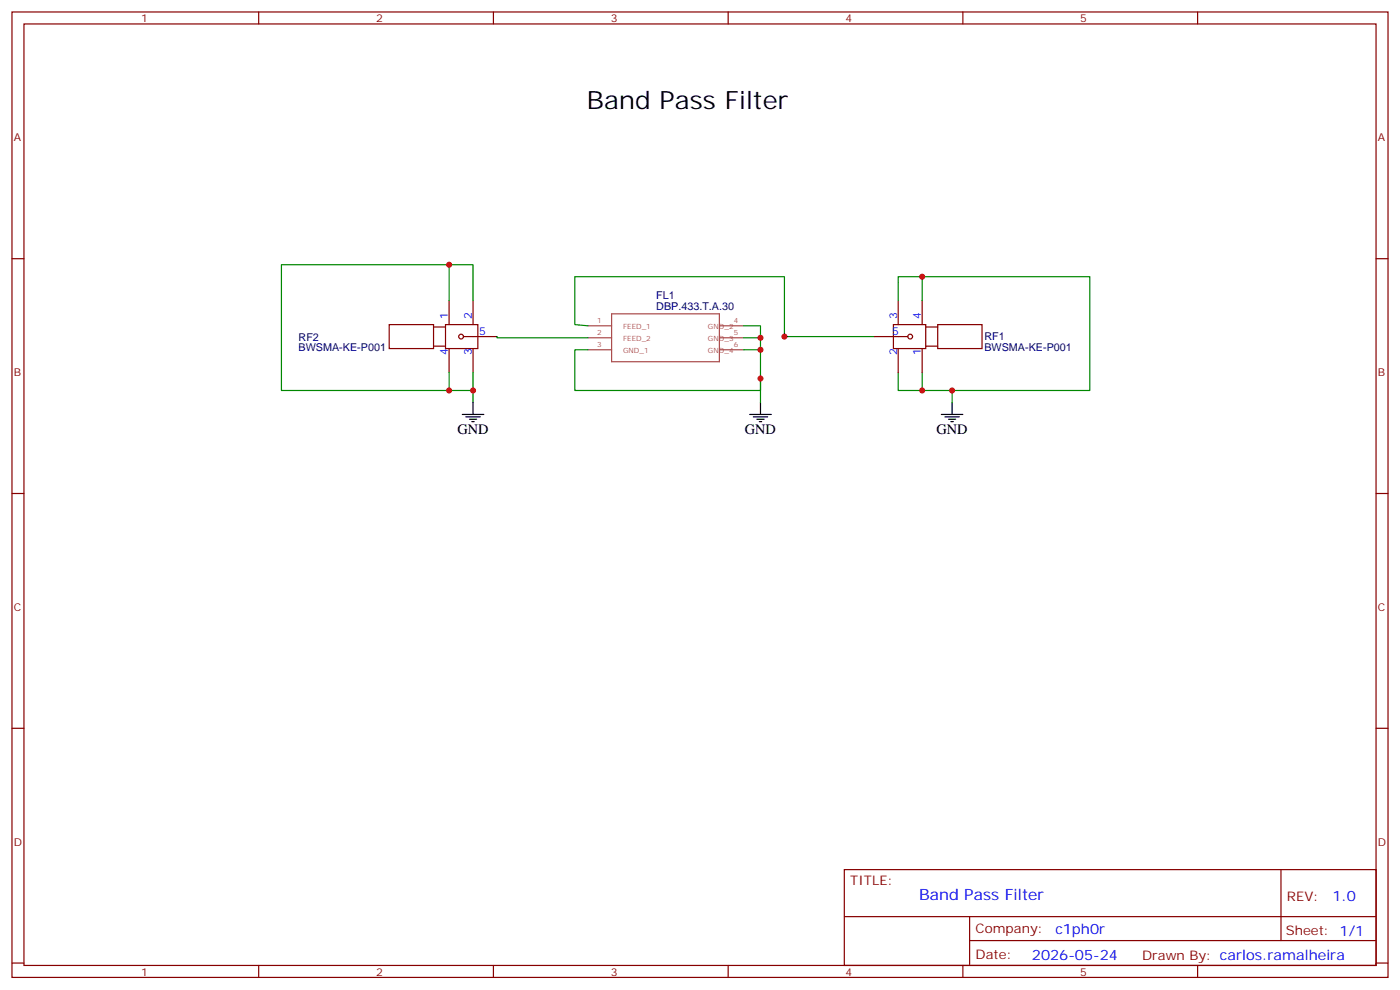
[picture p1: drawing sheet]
<svg xmlns="http://www.w3.org/2000/svg" width="412mm" height="292mm" viewBox="0 0 412 292" stroke-linecap="round" stroke-linejoin="round" font-family="sans-serif">
<g fill="none" stroke="#870000" stroke-width=".35">
<path d="M3.5 3.5h405.4v284.4h-405.4zM7.1 7.1h398.2v277.2h-398.2zM76.2 3.5v3.6M145.3 3.5v3.6M214.5 3.5v3.6M283.6 3.5v3.6M352.8 3.5v3.6M3.5 76.2h3.6M405.3 76.2h3.6M114.7 95.6h13v7.1h-13zM127.7 96.3h3.5M131.2 95.6h9.6v7.1h-9.6z"/>
<path d="M132.3 88.5v7.1M136.5 99.1h9.9M139.3 88.5v7.1M257.5 99.1h9.9M263.2 95.6h9.5v7.1h-9.5zM264.6 88.5v7.1M271.6 88.5v7.1M272.7 96.3h3.5M276.2 95.6h13.1v7.1h-13.1zM127.7 102h3.5M132.3 102.7v7M139.3 102.7v7"/>
<path d="M264.6 102.7v7M271.6 102.7v7M272.7 102h3.5M3.5 145.3h3.6M405.3 145.3h3.6M3.5 214.5h3.6M405.3 214.5h3.6M248.7 256.1h156.6v28.2h-156.6zM377.3 256.1v20.9M248.7 270h156.5M285.6 277h119.6M285.6 270v14.1"/>
<path d="M3.5 283.6h3.6M76.2 284.3v3.6M145.3 284.3v3.6M214.5 284.3v3.6M283.6 284.3v3.6M352.8 284.3v3.6M405.3 283.6h3.6"/>
<circle cx="135.8" cy="99.1" r=".71"/>
<circle cx="268.1" cy="99.1" r=".71"/>
</g>
<path d="M173.2 96h7M173.2 99.5h7M180.2 92.4h31.7v14.1h-31.7zM212.1 96h7M212.1 99.5h7M173.2 103h7M212.1 103h7" fill="none" stroke="#a64a4a" stroke-width=".35"/>
<g fill="none" stroke="#000" stroke-width=".35">
<path d="M139.3 118.5v3.6M224 118.5v3.6M280.5 118.5v3.6M136.2 122.1h6.3M137.2 122.8h4.3M138.3 123.5h2.1M139 124.2h.7M220.8 122.1h6.4M221.9 122.8h4.2M223 123.5h2.1M223.7 124.2h.7M277.3 122.1h6.3"/>
<path d="M278.3 122.8h4.3M279.4 123.5h2.1M280.1 124.2h.7"/>
</g>
<g fill="none" stroke="#008700" stroke-width=".35">
<path d="M132.3 78v10.5M139.3 88.5v-10.5h-56.4v37h56.4v3.5M146.4 99.1v.4h26.8M173.2 96l-3.9-.4v-14.1h61.8v17.6M219.1 96h4.9v22.5M219.1 99.5h4.9M230.7 98.8v.3h26.8M264.6 88.5v-7h56.4v33.5h-56.4v-5.3M271.6 81.5v7M132.3 109.7v5.3M139.3 109.7v5.3M173.2 103h-3.9v12h54.7v-3.5"/>
<path d="M219.1 103h4.9M271.6 109.7v5.3M280.5 115v3.5"/>
</g>
<g fill="#c00">
<circle cx="224" cy="111.5" r=".88"/>
<circle cx="224" cy="103" r=".88"/>
<circle cx="224" cy="99.5" r=".88"/>
<circle cx="231.1" cy="99.1" r=".88"/>
<circle cx="132.3" cy="78" r=".88"/>
<circle cx="139.3" cy="115" r=".88"/>
<circle cx="132.3" cy="115" r=".88"/>
<circle cx="271.6" cy="115" r=".88"/>
<circle cx="280.5" cy="115" r=".88"/>
<circle cx="271.6" cy="81.5" r=".88"/>
</g>
<text font-size="7.4" x="172.9" y="32.1">Band Pass Filter</text>
<text font-size="4.6" fill="#00f" x="270.8" y="265.1">Band Pass Filter</text>
<g font-size="4.2">
<text x="134.8" y="127.7">GND</text>
<text x="219.4" y="127.7">GND</text>
<text x="275.9" y="127.7">GND</text>
</g>
<g font-size="4.2" fill="#00f">
<text x="392.5" y="265.4">1.0</text>
<text x="310.9" y="274.9">c1ph0r</text>
<text x="304" y="282.7">2026-05-24</text>
</g>
<g font-size="3.9" fill="#800">
<text x="250.5" y="260.7">TITLE:</text>
<text x="379.1" y="265.4">REV:</text>
<text x="287.4" y="274.9">Company:</text>
<text x="378.7" y="275.5">Sheet: 1/1</text>
<text x="287.4" y="282.6">Date:</text>
<text x="336.4" y="282.7">Drawn By: carlos.ramalheira</text>
</g>
<g font-size="3.2" fill="#800">
<text x="41.6" y="6.5">1</text>
<text x="110.8" y="6.5">2</text>
<text x="179.9" y="6.5">3</text>
<text x="249.1" y="6.5">4</text>
<text x="318.2" y="6.5">5</text>
<text x="4.1" y="41.6">A</text>
<text x="405.9" y="41.6">A</text>
<text x="4.1" y="110.8">B</text>
<text x="405.9" y="110.8">B</text>
<text x="4.1" y="179.9">C</text>
<text x="405.9" y="179.9">C</text>
<text x="4.1" y="249.1">D</text>
<text x="405.9" y="249.1">D</text>
<text x="41.6" y="287.3">1</text>
<text x="110.8" y="287.3">2</text>
<text x="179.9" y="287.3">3</text>
<text x="249.1" y="287.3">4</text>
<text x="318.2" y="287.3">5</text>
</g>
<g font-size="3.2" fill="#000080">
<text x="193.3" y="88.2">FL1</text>
<text x="193.3" y="91.4">DBP.433.T.A.30</text>
<text x="88" y="100.3">RF2</text>
<text x="290" y="100.3">RF1</text>
<text x="88" y="103.4">BWSMA-KE-P001</text>
<text x="290" y="103.5">BWSMA-KE-P001</text>
</g>
<g font-size="3.2" fill="#00f">
<text x="131.9" y="93.8" transform="rotate(-90 131.9 93.8)">1</text>
<text x="139" y="93.8" transform="rotate(-90 139 93.8)">2</text>
<text x="264.2" y="93.8" transform="rotate(-90 264.2 93.8)">3</text>
<text x="271.3" y="93.8" transform="rotate(-90 271.3 93.8)">4</text>
<text x="141.1" y="98.8">5</text>
<text x="262.8" y="98.8">5</text>
<text x="131.9" y="104.4" transform="rotate(-90 131.9 104.4)">4</text>
<text x="139" y="104.4" transform="rotate(-90 139 104.4)">3</text>
<text x="264.2" y="104.4" transform="rotate(-90 264.2 104.4)">2</text>
<text x="271.3" y="104.4" transform="rotate(-90 271.3 104.4)">1</text>
</g>
<g font-size="2.1" fill="#a54b4b">
<text x="175.9" y="95.3">1</text>
<text x="216.2" y="95.3">4</text>
<text x="175.9" y="98.8">2</text>
<text x="183.5" y="97">FEED_1</text>
<text x="183.5" y="100.5">FEED_2</text>
<text x="208.5" y="97">GND_2</text>
<text x="208.5" y="100.5">GND_3</text>
<text x="216.2" y="98.8">5</text>
<text x="175.9" y="102.3">3</text>
<text x="183.5" y="104.1">GND_1</text>
<text x="208.5" y="104.1">GND_4</text>
<text x="216.2" y="102.3">6</text>
</g>
</svg>
